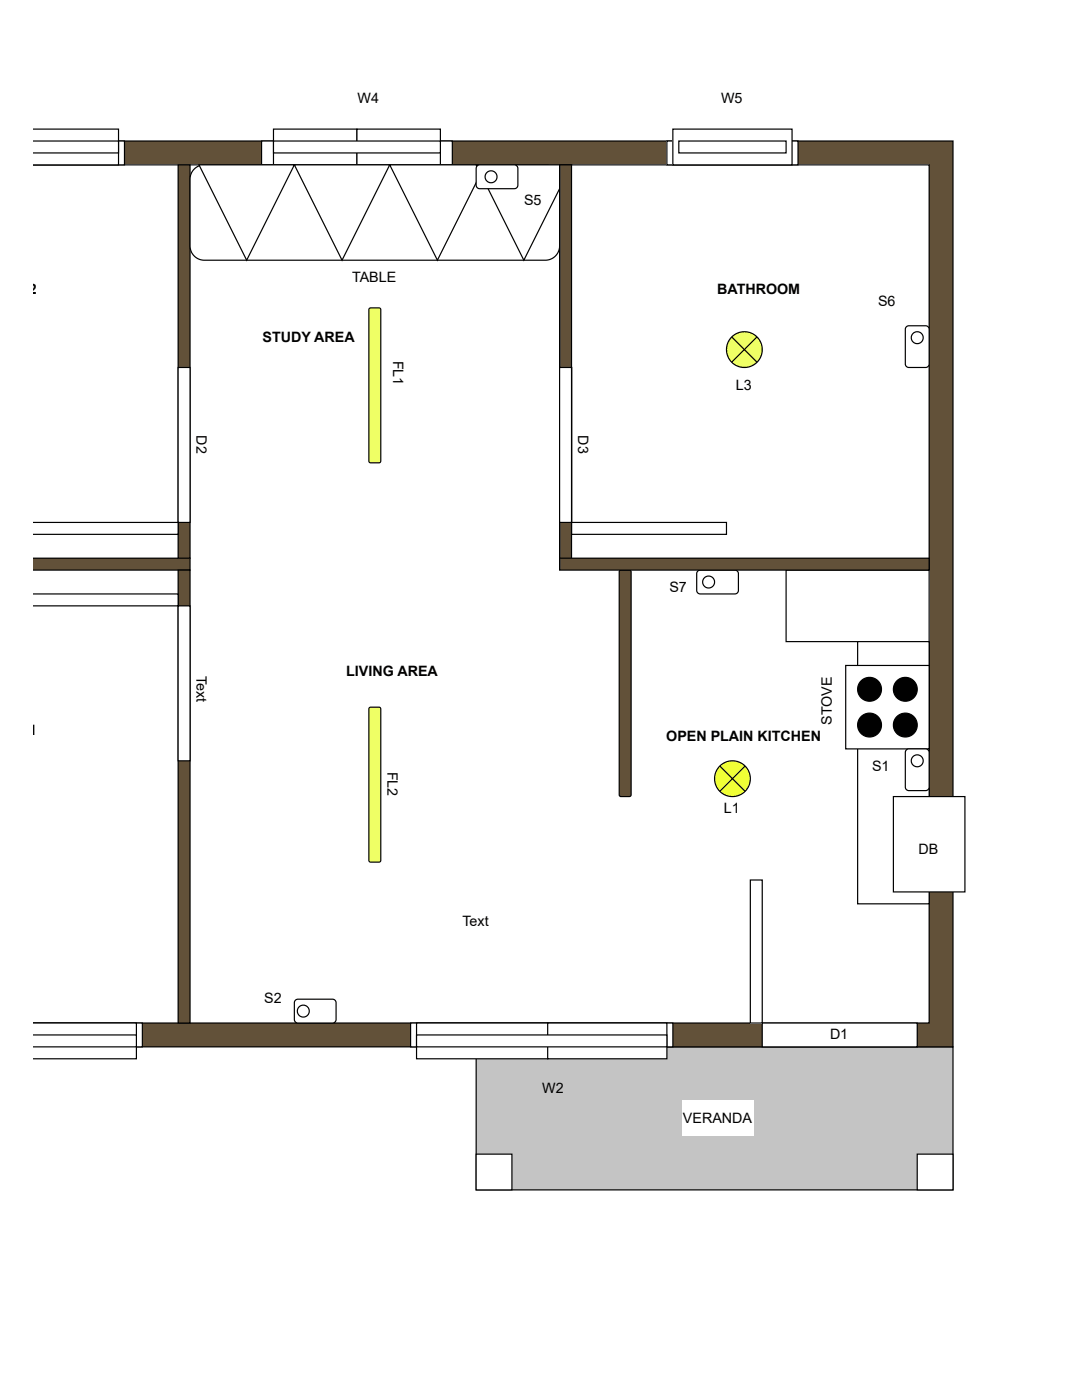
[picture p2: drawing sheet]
<svg xmlns="http://www.w3.org/2000/svg" width="216mm" height="279mm" viewBox="0 0 216 279" stroke-linecap="round" stroke-linejoin="round" font-family="sans-serif">
<path d="M95 208.9h95.2v28.6h-95.2z" fill="#c4c4c4"/>
<path d="M95 208.9h95.2v28.6h-95.2z" fill="none" stroke="#000" stroke-width=".24"/>
<path d="M6.6 28.1h183.6v180.8h-183.6z" fill="#625139"/>
<path d="M6.6 28.1h183.6v180.8h-183.6" fill="none" stroke="#000" stroke-width=".24"/>
<path d="M6.6 32.9h178.8v171.3h-178.8z" fill="#fff"/>
<path d="M6.6 32.9h178.8v171.3h-178.8" fill="none" stroke="#000" stroke-width=".24"/>
<path d="M6.6 111.4h31.3v2.4h-31.3z" fill="#625139"/>
<path d="M6.6 111.4h31.3v2.4h-31.3" fill="none" stroke="#000" stroke-width=".24"/>
<path d="M35.5 32.9h2.4v78.5h-2.4z" fill="#625139"/>
<path d="M35.5 32.9h2.4v78.5h-2.4z" fill="none" stroke="#000" stroke-width=".24"/>
<path d="M35.5 113.8h2.4v90.4h-2.4z" fill="#625139"/>
<path d="M35.5 113.8h2.4v90.4h-2.4z" fill="none" stroke="#000" stroke-width=".24"/>
<circle cx="148.5" cy="69.8" r="3.6" fill="#efff65"/>
<g fill="none" stroke="#000" stroke-width=".24">
<path d="M146 67.2l5.1 5.1M151.1 67.2l-5.1 5.1"/>
<circle cx="148.5" cy="69.8" r="3.6"/>
</g>
<path d="M133.1 28.1h26.1v4.8h-26.1z" fill="#fff"/>
<path d="M133.1 28.1h26.1v4.8h-26.1zM135.7 28.1v4.8M156.6 28.1v4.8" fill="none" stroke="#000" stroke-width=".24"/>
<path d="M6.6 28.1h18.2v4.8h-18.2z" fill="#fff"/>
<path d="M6.6 28.1h18.2v4.8h-18.2M19.6 28.1v4.8" fill="none" stroke="#000" stroke-width=".24"/>
<path d="M52.2 28.1h38.1v4.8h-38.1z" fill="#fff"/>
<path d="M52.2 28.1h38.1v4.8h-38.1zM56 28.1v4.8M86.4 28.1v4.8" fill="none" stroke="#000" stroke-width=".24"/>
<path d="M6.6 204.2h21.8v4.7h-21.8z" fill="#fff"/>
<path d="M6.6 204.2h21.8v4.7h-21.8M23.2 204.2v4.7" fill="none" stroke="#000" stroke-width=".24"/>
<path d="M81.9 204.2h52.4v4.7h-52.4z" fill="#fff"/>
<path d="M81.9 204.2h52.4v4.7h-52.4zM87.2 204.2v4.7M129 204.2v4.7" fill="none" stroke="#000" stroke-width=".24"/>
<path d="M6.6 25.8h17.1v7.1h-17.1z" fill="#fff"/>
<path d="M6.6 25.8h17.1v7.1h-17.1" fill="none" stroke="#000" stroke-width=".24"/>
<path d="M54.6 25.8h16.6v7.1h-16.6z" fill="#fff"/>
<path d="M54.6 25.8h16.6v7.1h-16.6z" fill="none" stroke="#000" stroke-width=".24"/>
<path d="M71.2 25.8h16.7v7.1h-16.7z" fill="#fff"/>
<path d="M71.2 25.8h16.7v7.1h-16.7z" fill="none" stroke="#000" stroke-width=".24"/>
<path d="M134.3 25.8h23.7v7.1h-23.7z" fill="#fff"/>
<path d="M134.3 25.8h23.7v7.1h-23.7z" fill="none" stroke="#000" stroke-width=".24"/>
<path d="M6.6 204.2h20.6v7.1h-20.6z" fill="#fff"/>
<path d="M6.6 204.2h20.6v7.1h-20.6" fill="none" stroke="#000" stroke-width=".24"/>
<path d="M83.1 204.2h26.2v7.1h-26.2z" fill="#fff"/>
<path d="M83.1 204.2h26.2v7.1h-26.2z" fill="none" stroke="#000" stroke-width=".24"/>
<path d="M109.3 204.2h23.8v7.1h-23.8z" fill="#fff"/>
<path d="M109.3 204.2h23.8v7.1h-23.8z" fill="none" stroke="#000" stroke-width=".24"/>
<path d="M152.1 204.2h30.9v4.7h-30.9z" fill="#fff"/>
<path d="M152.1 204.2h30.9v4.7h-30.9z" fill="none" stroke="#000" stroke-width=".24"/>
<path d="M111.7 73.3h2.3v31h-2.3z" fill="#fff"/>
<path d="M111.7 73.3h2.3v31h-2.3z" fill="none" stroke="#000" stroke-width=".24"/>
<path d="M35.5 73.3h2.4v31h-2.4z" fill="#fff"/>
<path d="M35.5 73.3h2.4v31h-2.4z" fill="none" stroke="#000" stroke-width=".24"/>
<path d="M156.9 113.8h28.5v14.2h-28.5z" fill="#fff"/>
<path d="M156.9 113.8h28.5v14.2h-28.5z" fill="none" stroke="#000" stroke-width=".24"/>
<path d="M171.1 128h14.3v52.4h-14.3z" fill="#fff"/>
<path d="M171.1 128h14.3v52.4h-14.3z" fill="none" stroke="#000" stroke-width=".24"/>
<path d="M178.3 159h14.2v19h-14.2z" fill="#fff"/>
<path d="M178.3 159h14.2v19h-14.2z" fill="none" stroke="#000" stroke-width=".24"/>
<path d="M168.8 132.8h16.6v16.7h-16.6z" fill="#fff"/>
<path d="M168.8 132.8h16.6v16.7h-16.6z" fill="none" stroke="#000" stroke-width=".24"/>
<circle cx="180.6" cy="137.6" r="2.38" fill="#010101"/>
<circle cx="180.6" cy="137.6" r="2.38" fill="none" stroke="#000" stroke-width=".24"/>
<circle cx="180.6" cy="144.7" r="2.38" fill="#010101"/>
<circle cx="180.6" cy="144.7" r="2.38" fill="none" stroke="#000" stroke-width=".24"/>
<circle cx="173.5" cy="137.6" r="2.38" fill="#010101"/>
<circle cx="173.5" cy="137.6" r="2.38" fill="none" stroke="#000" stroke-width=".24"/>
<circle cx="173.5" cy="144.7" r="2.38" fill="#010101"/>
<circle cx="173.5" cy="144.7" r="2.38" fill="none" stroke="#000" stroke-width=".24"/>
<path d="M35.5 120.9h2.4v30.9h-2.4z" fill="#fff"/>
<path d="M35.5 120.9h2.4v30.9h-2.4z" fill="none" stroke="#000" stroke-width=".24"/>
<path d="M111.7 73.3h2.3v31h-2.3z" fill="#fff"/>
<path d="M111.7 73.3h2.3v31h-2.3z" fill="none" stroke="#000" stroke-width=".24"/>
<path d="M73.7 61.6l2-.1 .3 .3v30.2l-.1 .3-.3 .1h-1.7l-.3-.4v-30.2z" fill="#efff65"/>
<path d="M73.7 61.6l2-.1 .3 .3v30.2l-.1 .3-.3 .1h-1.7l-.3-.4v-30.2z" fill="none" stroke="#000" stroke-width=".24"/>
<path d="M73.7 141.2l2-.1 .3 .4v30.2l-.1 .3-.3 .1-1.7-.1-.3-.3v-30.2z" fill="#efff65"/>
<path d="M73.7 141.2l2-.1 .3 .4v30.2l-.1 .3-.3 .1-1.7-.1-.3-.3v-30.2z" fill="none" stroke="#000" stroke-width=".24"/>
<path d="M123.7 113.9l1.9-.1 .3 .3v44.5l-.1 .3-.2 .1h-1.8l-.2-.4v-44.5z" fill="#625139"/>
<path d="M123.7 113.9l1.9-.1 .3 .3v44.5l-.1 .3-.2 .1h-1.8l-.2-.4v-44.5z" fill="none" stroke="#000" stroke-width=".24"/>
<path d="M38.8 33.7l.9-.6 1.1-.2h68a2.85 2.85 0 0 1 2.9 2.9v13.3a2.85 2.85 0 0 1-2.9 2.8h-68a2.85 2.85 0 0 1-2.9-2.8v-13.5l.3-1.1z" fill="#fff"/>
<path d="M38.8 33.7l.9-.6 1.1-.2h68a2.85 2.85 0 0 1 2.9 2.9v13.3a2.85 2.85 0 0 1-2.9 2.8h-68a2.85 2.85 0 0 1-2.9-2.8v-13.5l.3-1.1z" fill="none" stroke="#000" stroke-width=".24"/>
<path d="M114 104.3h31v2.3h-31z" fill="#fff"/>
<path d="M114 104.3h31v2.3h-31z" fill="none" stroke="#000" stroke-width=".24"/>
<path d="M6.6 104.3h28.9v2.3h-28.9z" fill="#fff"/>
<path d="M6.6 104.3h28.9v2.3h-28.9" fill="none" stroke="#000" stroke-width=".24"/>
<path d="M6.6 118.5h28.9v2.4h-28.9z" fill="#fff"/>
<path d="M6.6 118.5h28.9v2.4h-28.9" fill="none" stroke="#000" stroke-width=".24"/>
<path d="M149.7 175.6h2.4v28.6h-2.4z" fill="#fff"/>
<path d="M149.7 175.6h2.4v28.6h-2.4z" fill="none" stroke="#000" stroke-width=".24"/>
<path d="M180.9 65.2l.5-.2h3.3a.71 .71 0 0 1 .7 .7v6.9a.71 .71 0 0 1-.7 .7h-3.3a.71 .71 0 0 1-.8-.7v-6.9z" fill="#fff"/>
<path d="M180.9 65.2l.5-.2h3.3a.71 .71 0 0 1 .7 .7v6.9a.71 .71 0 0 1-.7 .7h-3.3a.71 .71 0 0 1-.8-.7v-6.9z" fill="none" stroke="#000" stroke-width=".24"/>
<path d="M139.2 114l.5-.2h6.9a.71 .71 0 0 1 .7 .7v3.3a.71 .71 0 0 1-.7 .7h-6.9a.71 .71 0 0 1-.7-.7v-3.3z" fill="#fff"/>
<path d="M139.2 114l.5-.2h6.9a.71 .71 0 0 1 .7 .7v3.3a.71 .71 0 0 1-.7 .7h-6.9a.71 .71 0 0 1-.7-.7v-3.3z" fill="none" stroke="#000" stroke-width=".24"/>
<path d="M180.9 149.7l.5-.2h3.3a.71 .71 0 0 1 .7 .7v6.9a.71 .71 0 0 1-.7 .7h-3.3a.71 .71 0 0 1-.8-.7v-6.9z" fill="#fff"/>
<path d="M180.9 149.7l.5-.2h3.3a.71 .71 0 0 1 .7 .7v6.9a.71 .71 0 0 1-.7 .7h-3.3a.71 .71 0 0 1-.8-.7v-6.9z" fill="none" stroke="#000" stroke-width=".24"/>
<path d="M58.9 199.6l.5-.2h6.9a.71 .71 0 0 1 .8 .7v3.4a.71 .71 0 0 1-.8 .7h-6.9a.71 .71 0 0 1-.7-.7v-3.4z" fill="#fff"/>
<path d="M58.9 199.6l.5-.2h6.9a.71 .71 0 0 1 .8 .7v3.4a.71 .71 0 0 1-.8 .7h-6.9a.71 .71 0 0 1-.7-.7v-3.4z" fill="none" stroke="#000" stroke-width=".24"/>
<path d="M111.7 111.4h73.7v2.4h-73.7z" fill="#625139"/>
<path d="M111.7 111.4h73.7v2.4h-73.7z" fill="none" stroke="#000" stroke-width=".24"/>
<circle cx="146.2" cy="155.4" r="3.6" fill="#f0ff36"/>
<g fill="none" stroke="#010101" stroke-width=".24">
<path d="M143.6 152.9l5.1 5M148.7 152.9l-5.1 5"/>
<circle cx="146.2" cy="155.4" r="3.6"/>
</g>
<circle cx="183" cy="67.4" r="1.19" fill="#fff"/>
<circle cx="183" cy="67.4" r="1.19" fill="none" stroke="#000" stroke-width=".24"/>
<circle cx="183" cy="151.8" r="1.19" fill="#fff"/>
<circle cx="183" cy="151.8" r="1.19" fill="none" stroke="#000" stroke-width=".24"/>
<circle cx="60.5" cy="201.8" r="1.19" fill="#fff"/>
<circle cx="60.5" cy="201.8" r="1.19" fill="none" stroke="#000" stroke-width=".24"/>
<path d="M39.7 32.9h19l-9.5 19z" fill="#fff"/>
<path d="M39.7 32.9h19l-9.5 19z" fill="none" stroke="#000" stroke-width=".24"/>
<path d="M58.7 32.9h19.1l-9.5 19z" fill="#fff"/>
<path d="M58.7 32.9h19.1l-9.5 19z" fill="none" stroke="#000" stroke-width=".24"/>
<path d="M77.8 32.9h19l-9.5 19z" fill="#fff"/>
<path d="M77.8 32.9h19l-9.5 19z" fill="none" stroke="#000" stroke-width=".24"/>
<circle cx="101" cy="35.3" r="1.19" fill="#fff"/>
<circle cx="101" cy="35.3" r="1.19" fill="none" stroke="#000" stroke-width=".24"/>
<circle cx="98" cy="35.3" r="1.19" fill="#fff"/>
<circle cx="98" cy="35.3" r="1.19" fill="none" stroke="#000" stroke-width=".24"/>
<path d="M95 32.9h19l-9.5 19z" fill="#fff"/>
<path d="M95 32.9h19l-9.5 19z" fill="none" stroke="#000" stroke-width=".24"/>
<path d="M95.2 33.1l.5-.2h6.9a.71 .71 0 0 1 .7 .7v3.3a.71 .71 0 0 1-.7 .8h-6.9a.71 .71 0 0 1-.7-.8v-3.3z" fill="#fff"/>
<path d="M95.2 33.1l.5-.2h6.9a.71 .71 0 0 1 .7 .7v3.3a.71 .71 0 0 1-.7 .8h-6.9a.71 .71 0 0 1-.7-.8v-3.3z" fill="none" stroke="#000" stroke-width=".24"/>
<path d="M111.7 32.9h2.3v78.5h-2.3z" fill="#625139"/>
<path d="M111.7 32.9h2.3v78.5h-2.3z" fill="none" stroke="#000" stroke-width=".24"/>
<circle cx="98" cy="35.3" r="1.19" fill="#fff"/>
<circle cx="98" cy="35.3" r="1.19" fill="none" stroke="#000" stroke-width=".24"/>
<circle cx="141.4" cy="116.2" r="1.19" fill="#fff"/>
<circle cx="141.4" cy="116.2" r="1.19" fill="none" stroke="#000" stroke-width=".24"/>
<path d="M6.6 28.1h17.1v2.4h-17.1z" fill="#fff"/>
<path d="M6.6 28.1h17.1v2.4h-17.1" fill="none" stroke="#000" stroke-width=".24"/>
<path d="M54.6 28.1h33.3v2.4h-33.3z" fill="#fff"/>
<path d="M54.6 28.1h33.3v2.4h-33.3z" fill="none" stroke="#000" stroke-width=".24"/>
<path d="M135.4 28.1h21.5v2.4h-21.5z" fill="#fff"/>
<path d="M135.4 28.1h21.5v2.4h-21.5z" fill="none" stroke="#000" stroke-width=".24"/>
<path d="M83.1 206.5h50v2.4h-50z" fill="#fff"/>
<path d="M83.1 206.5h50v2.4h-50z" fill="none" stroke="#000" stroke-width=".24"/>
<path d="M6.6 206.5h20.6v2.4h-20.6z" fill="#fff"/>
<path d="M6.6 206.5h20.6v2.4h-20.6" fill="none" stroke="#000" stroke-width=".24"/>
<path d="M111.7 73.3h2.3v31h-2.3z" fill="#fff"/>
<path d="M111.7 73.3h2.3v31h-2.3z" fill="none" stroke="#000" stroke-width=".24"/>
<path d="M95 230.3h7.1v7.2h-7.1z" fill="#fff"/>
<path d="M95 230.3h7.1v7.2h-7.1z" fill="none" stroke="#000" stroke-width=".24"/>
<path d="M183 230.3h7.2v7.2h-7.2z" fill="#fff"/>
<path d="M183 230.3h7.2v7.2h-7.2z" fill="none" stroke="#000" stroke-width=".24"/>
<path d="M136 219.6h14.3v7.2h-14.3z" fill="#fff"/>
<g font-size="2.9">
<text x="71.3" y="20.7">W4</text>
<text x="143.9" y="20.7">W5</text>
<text x="104.6" y="40.9">S5</text>
<text x="5.7" y="58.7">2</text>
<text x="70.3" y="56.3">TABLE</text>
<text x="143.1" y="58.7">BATHROOM</text>
<text x="175.2" y="61.1">S6</text>
<text x="52.4" y="68.2">STUDY AREA</text>
<text x="78.5" y="71.9" transform="rotate(90 78.5 71.9)">FL1</text>
<text x="146.8" y="77.7">L3</text>
<text x="39.2" y="86.9" transform="rotate(90 39.2 86.9)">D2</text>
<text x="115.3" y="86.9" transform="rotate(90 115.3 86.9)">D3</text>
<text x="133.6" y="118.2">S7</text>
<text x="39.2" y="134.8" transform="rotate(90 39.2 134.8)">Text</text>
<text x="69.1" y="134.8">LIVING AREA</text>
<text x="5.7" y="146.7">1</text>
<text x="132.9" y="147.9">OPEN PLAIN KITCHEN</text>
<text x="166" y="144.6" transform="rotate(-90 166 144.6)">STOVE</text>
<text x="77.3" y="154" transform="rotate(90 77.3 154)">FL2</text>
<text x="174" y="153.9">S1</text>
<text x="144.4" y="162.2">L1</text>
<text x="183.2" y="169.3">DB</text>
<text x="183.3" y="170.5">DB</text>
<text x="92.3" y="184.8">Text</text>
<text x="52.7" y="200.2">S2</text>
<text x="165.6" y="207.4">D1</text>
<text x="108.2" y="218.1">W2</text>
<text x="136.3" y="224">VERANDA</text>
</g>
</svg>
